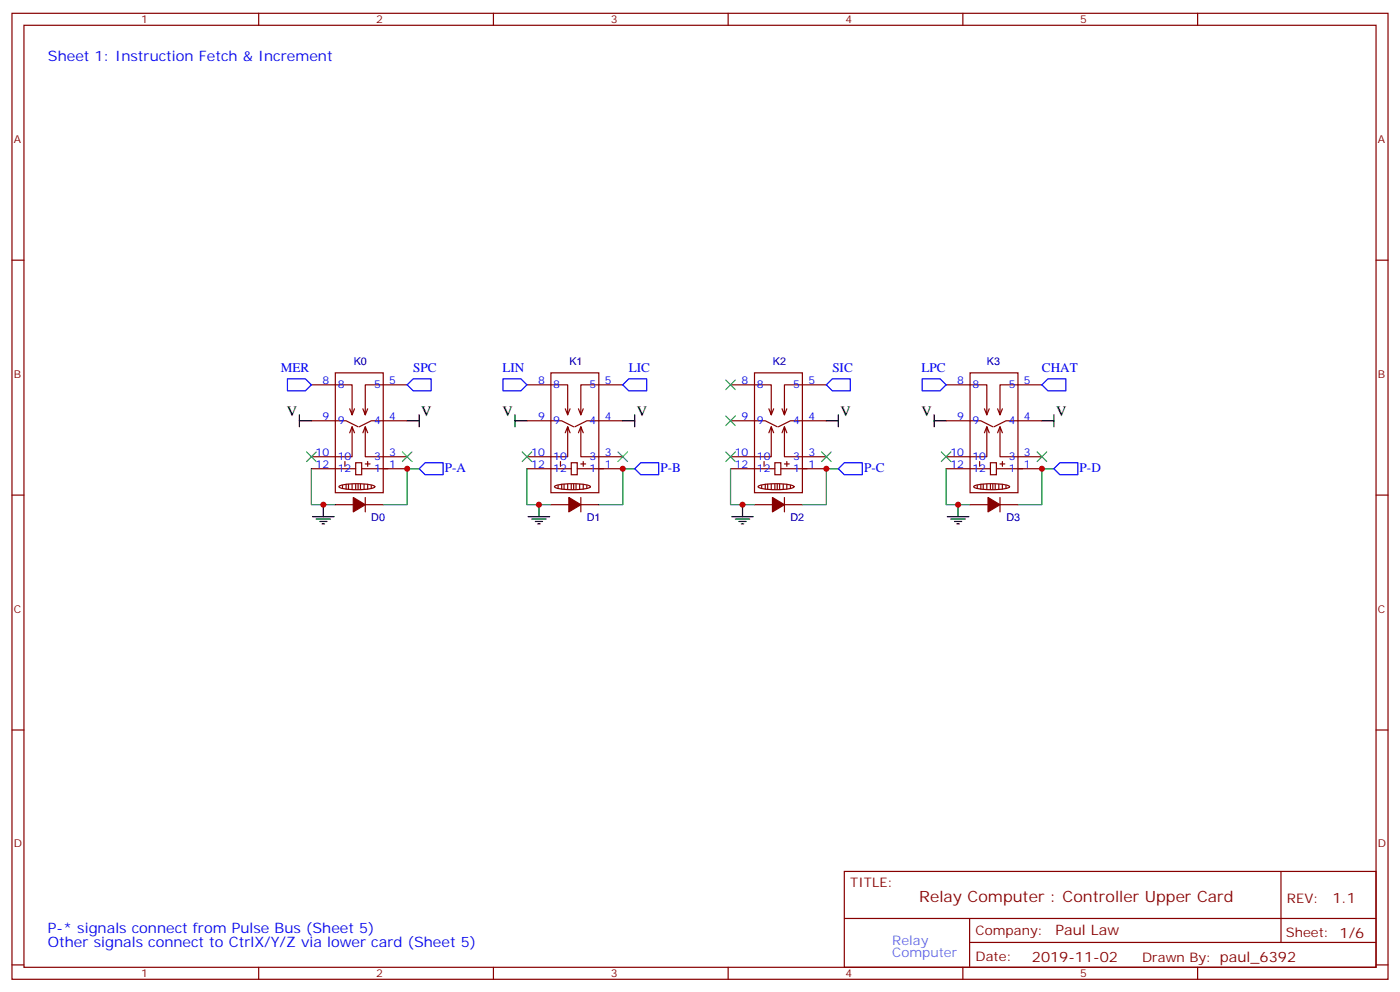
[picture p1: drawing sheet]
<svg xmlns="http://www.w3.org/2000/svg" width="412mm" height="292mm" viewBox="0 0 412 292" stroke-linecap="round" stroke-linejoin="round" font-family="sans-serif">
<g fill="none" stroke="#870000" stroke-width=".35">
<path d="M3.5 3.9h405.4v284.4h-405.4zM7.1 7.4h398.2v277.3h-398.2zM76.2 3.9v3.5M145.3 3.9v3.5M214.5 3.9v3.5M283.6 3.9v3.5M352.8 3.9v3.5M3.5 76.6h3.6M405.3 76.6h3.6M91.7 113.3h12v8.8l-.7-1.8M98.8 109.7h14.1v35.3h-14.1zM119.9 113.3h-12.3v8.8l-.7-1.8"/>
<path d="M155.2 113.3h12v8.8l-.7-1.8M162.3 109.7h14.1v35.3h-14.1zM183.4 113.3h-12.3v8.8l-.7-1.8M215.2 113.3h12v8.8l-.7-1.8M222.2 109.7h14.2v35.3h-14.2zM243.4 113.3h-12.3v8.8l-.7-1.8M278.7 113.3h12v8.8l-.7-1.8M285.8 109.7h14.1v35.3h-14.1zM306.9 113.3h-12.3v8.8l-.7-1.8M91.7 123.9h10.3l3.5 1.7M91.7 138h13.1M101.6 135.9v1.4"/>
<path d="M103.7 125.6l-.7 1.8M104.4 127.4l-.7-1.8v8.8h-12M104.4 120.3l-.7 1.8M104.8 136.2h1.7v3.5h-1.7zM106.5 138h13.4M107.6 136.6h1.4M107.6 125.6l-.7 1.8M108.3 127.4l-.7-1.8v8.8h12.3M108.3 120.3l-.7 1.8M108.3 135.9v1.4M119.9 123.9h-10.5l-3.6 1.7M155.2 123.9h10.3l3.5 1.7"/>
<path d="M155.2 138h13.1M165.1 135.9v1.4M167.2 125.6l-.7 1.8M167.9 127.4l-.7-1.8v8.8h-12M167.9 120.3l-.7 1.8M168.3 136.2h1.7v3.5h-1.7zM170 138h13.4M171.1 136.6h1.4M171.1 125.6l-.7 1.8M171.8 127.4l-.7-1.8v8.8h12.3M171.8 120.3l-.7 1.8M171.8 135.9v1.4"/>
<path d="M183.4 123.9h-10.5l-3.6 1.7M215.2 123.9h10.2l3.6 1.7M215.2 138h13M225.1 135.9v1.4M227.2 125.6l-.7 1.8M227.9 127.4l-.7-1.8v8.8h-12M227.9 120.3l-.7 1.8M228.2 136.2h1.8v3.5h-1.8zM230 138h13.4M231.1 136.6h1.4M231.1 125.6l-.7 1.8M231.8 127.4l-.7-1.8v8.8h12.3"/>
<path d="M231.8 120.3l-.7 1.8M231.8 135.9v1.4M243.4 123.9h-10.6l-3.5 1.7M278.7 123.9h10.2l3.6 1.7M278.7 138h13M288.6 135.9v1.4M290.7 125.6l-.7 1.8M291.4 127.4l-.7-1.8v8.8h-12M291.4 120.3l-.7 1.8M291.7 136.2h1.8v3.5h-1.8zM293.5 138h13.4M294.6 136.6h1.4"/>
<path d="M294.6 125.6l-.7 1.8M295.3 127.4l-.7-1.8v8.8h12.3M295.3 120.3l-.7 1.8M295.3 135.9v1.4M306.9 123.9h-10.6l-3.5 1.7M3.5 145.7h3.6M98.8 148.6h5.3M99.9 143.1a19.4 19.4 0 0 1 10.4 0l.1 .2a8.7 8.7 0 0 1-5.3 .8 8.7 8.7 0 0 1-5.3-.8zM100.9 142.9v.7M102 142.6v1.4M102.7 142.6v1.4M103.7 142.6v1.4"/>
<path d="M104.8 142.6v1.4M105.5 142.6v1.4M106.2 142.6v1.4M107.2 142.6v1.4M107.6 146.4v4.3M107.6 148.6h5.3M108.3 142.6v1.4M109.4 142.9v.7M162.3 148.6h5.3M163.4 143.1a19.4 19.4 0 0 1 10.4 0l.1 .2a8.7 8.7 0 0 1-5.3 .8 8.7 8.7 0 0 1-5.3-.8zM164.4 142.9v.7M165.5 142.6v1.4"/>
<path d="M166.2 142.6v1.4M167.2 142.6v1.4M168.3 142.6v1.4M169 142.6v1.4M169.7 142.6v1.4M170.7 142.6v1.4M171.1 148.6h5.3M171.1 146.4v4.3M171.8 142.6v1.4M172.9 142.9v.7M222.2 148.6h5.3M223.4 143.1a19.4 19.4 0 0 1 10.4 0l.1 .2a8.7 8.7 0 0 1-5.3 .8 8.7 8.7 0 0 1-5.3-.8z"/>
<path d="M224.4 142.9v.7M225.4 142.6v1.4M226.1 142.6v1.4M227.2 142.6v1.4M228.2 142.6v1.4M229 142.6v1.4M229.7 142.6v1.4M230.7 142.6v1.4M231.1 148.6h5.3M231.1 146.4v4.3M231.8 142.6v1.4M232.8 142.9v.7"/>
<path d="M285.8 148.6h5.2M286.9 143.1a19.4 19.4 0 0 1 10.4 0l.1 .2a8.7 8.7 0 0 1-5.3 .8 8.7 8.7 0 0 1-5.3-.8zM287.9 142.9v.7M288.9 142.6v1.4M289.6 142.6v1.4M290.7 142.6v1.4M291.7 142.6v1.4M292.5 142.6v1.4M293.2 142.6v1.4M294.2 142.6v1.4M294.6 148.6h5.3M294.6 146.4v4.3"/>
<path d="M295.3 142.6v1.4M296.3 142.9v.7M405.3 145.7h3.6M3.5 214.9h3.6M405.3 214.9h3.6M248.7 256.5h156.6v28.2h-156.6zM377.3 256.5v20.9M248.7 270.4h156.5M285.6 277.4h119.6M285.6 270.4v14.1M3.5 284h3.6M76.2 284.7v3.6"/>
<path d="M145.3 284.7v3.6M214.5 284.7v3.6M283.6 284.7v3.6M352.8 284.7v3.6M405.3 284h3.6"/>
</g>
<g fill="#870000" stroke="#870000" stroke-width=".35">
<path d="M104.1 146.4l3.5 2.2-3.5 2.1z"/>
<path d="M167.6 146.4l3.5 2.2-3.5 2.1z"/>
<path d="M227.5 146.4l3.6 2.2-3.6 2.1z"/>
<path d="M291 146.4l3.6 2.2-3.6 2.1z"/>
</g>
<g fill="none" stroke="#000" stroke-width=".35">
<path d="M88.2 123.9h3.5M88.2 122.1v3.5M119.9 123.9h3.6M123.5 122.1v3.5M151.7 123.9h3.5M151.7 122.1v3.5M183.4 123.9h3.6M187 122.1v3.5M243.4 123.9h3.5M246.9 122.1v3.5M275.2 123.9h3.5M275.2 122.1v3.5"/>
<path d="M306.9 123.9h3.5M310.4 122.1v3.5M92.1 152.1h6.3M93.1 152.8h4.3M94.2 153.5h2.1M94.9 154.2h.7M95.2 148.6v3.5M155.6 152.1h6.3M156.6 152.8h4.3M157.7 153.5h2.1M158.4 154.2h.7M158.7 148.6v3.5"/>
<path d="M215.5 152.1h6.4M216.6 152.8h4.2M217.7 153.5h2.1M218.4 154.2h.7M218.7 148.6v3.5M279 152.1h6.4M280.1 152.8h4.2M281.2 153.5h2.1M281.9 154.2h.7M282.2 148.6v3.5"/>
</g>
<path d="M84.7 111.5h5.3l1.7 1.8-1.7 1.7h-5.3zM119.9 113.3l1.8-1.8h5.3v3.5h-5.3zM148.2 111.5h5.3l1.7 1.8-1.7 1.7h-5.3zM183.4 113.3l1.8-1.8h5.3v3.5h-5.3zM243.4 113.3l1.8-1.8h5.3v3.5h-5.3zM271.6 111.5h5.3l1.8 1.8-1.8 1.7h-5.3zM306.9 113.3l1.8-1.8h5.3v3.5h-5.3zM125.2 136.2h5.3v3.5h-5.3l-1.7-1.7zM188.7 136.2h5.3v3.5h-5.3l-1.7-1.7zM246.9 138l1.8-1.8h5.3v3.5h-5.3zM310.4 138l1.8-1.8h5.3v3.5h-5.3z" fill="none" stroke="#00f" stroke-width=".35"/>
<path d="M91.7 138v10.6h7.1M123.5 138h-3.6v10.6h-7M155.2 138v10.6h7.1M187 138h-3.6v10.6h-7M215.2 138v10.6h7M246.9 138h-3.5v10.6h-7M278.7 138v10.6h7.1M310.4 138h-3.5v10.6h-7" fill="none" stroke="#008700" stroke-width=".35"/>
<g fill="none" stroke="#3c3" stroke-width=".35">
<path d="M213.8 111.9l2.8 2.8M216.6 111.9l-2.8 2.8M90.3 133l2.8 2.9M93.1 133l-2.8 2.9M118.5 133l2.9 2.9M121.4 133l-2.9 2.9M153.8 133l2.8 2.9M156.6 133l-2.8 2.9M182 133l2.9 2.9M184.9 133l-2.9 2.9M213.8 133l2.8 2.9M213.8 122.4l2.8 2.9"/>
<path d="M216.6 133l-2.8 2.9M216.6 122.4l-2.8 2.9M242 133l2.8 2.9M244.8 133l-2.8 2.9M277.3 133l2.8 2.9M280.1 133l-2.8 2.9M305.5 133l2.8 2.9M308.3 133l-2.8 2.9"/>
</g>
<g fill="#c00">
<circle cx="119.9" cy="138" r=".88"/>
<circle cx="183.4" cy="138" r=".88"/>
<circle cx="218.7" cy="148.6" r=".88"/>
<circle cx="282.2" cy="148.6" r=".88"/>
<circle cx="158.8" cy="148.6" r=".88"/>
<circle cx="243.4" cy="138" r=".88"/>
<circle cx="306.9" cy="138" r=".88"/>
<circle cx="95.3" cy="148.6" r=".88"/>
</g>
<text font-size="4.6" fill="#800" x="270.8" y="265.5">Relay Computer : Controller Upper Card</text>
<g font-size="4.2" fill="#00f">
<text x="14.1" y="18">Sheet 1: Instruction Fetch &amp; Increment</text>
<text x="14.1" y="274.6">P-* signals connect from Pulse Bus (Sheet 5)</text>
<text x="14.1" y="278.8">Other signals connect to CtrlX/Y/Z via lower card (Sheet 5)</text>
</g>
<g font-size="4.2">
<text x="84.5" y="122.5">V</text>
<text x="124.1" y="122.5">V</text>
<text x="148" y="122.5">V</text>
<text x="187.6" y="122.5">V</text>
<text x="247.6" y="122.5">V</text>
<text x="271.5" y="122.5">V</text>
<text x="311.1" y="122.5">V</text>
</g>
<g font-size="4.2" fill="#800">
<text x="392.5" y="265.8">1.1</text>
<text x="310.9" y="275.3">Paul Law</text>
<text x="304" y="283.1">2019-11-02</text>
</g>
<g font-size="3.9" fill="#00f">
<text x="82.7" y="109.6">MER</text>
<text x="121.7" y="109.6">SPC</text>
<text x="148" y="109.6">LIN</text>
<text x="185.2" y="109.6">LIC</text>
<text x="245.2" y="109.6">SIC</text>
<text x="271.5" y="109.6">LPC</text>
<text x="306.9" y="109.6">CHAT</text>
<text x="131.1" y="139">P-A</text>
<text x="194.6" y="139">P-B</text>
<text x="254.5" y="139">P-C</text>
<text x="318" y="139">P-D</text>
</g>
<g font-size="3.9" fill="#800">
<text x="250.5" y="261.1">TITLE:</text>
<text x="379.1" y="265.8">REV:</text>
<text x="287.4" y="275.3">Company:</text>
<text x="378.7" y="275.9">Sheet: 1/6</text>
<text x="287.4" y="283">Date:</text>
<text x="336.4" y="283.1">Drawn By: paul_6392</text>
</g>
<g font-size="3.9" fill="#39c">
<text x="262.8" y="278">Relay</text>
<text x="262.8" y="281.6">Computer</text>
</g>
<g font-size="3.2" fill="#800">
<text x="41.6" y="6.9">1</text>
<text x="110.8" y="6.9">2</text>
<text x="179.9" y="6.9">3</text>
<text x="249.1" y="6.9">4</text>
<text x="318.2" y="6.9">5</text>
<text x="4.1" y="42">A</text>
<text x="405.9" y="42">A</text>
<text x="4.1" y="111.2">B</text>
<text x="405.9" y="111.2">B</text>
<text x="4.1" y="180.3">C</text>
<text x="405.9" y="180.3">C</text>
<text x="4.1" y="249.4">D</text>
<text x="405.9" y="249.4">D</text>
<text x="41.6" y="287.7">1</text>
<text x="110.8" y="287.7">2</text>
<text x="179.9" y="287.7">3</text>
<text x="249.1" y="287.7">4</text>
<text x="318.2" y="287.7">5</text>
</g>
<g font-size="3.2" fill="#000080">
<text x="104.2" y="107.5">K0</text>
<text x="167.7" y="107.5">K1</text>
<text x="227.7" y="107.4">K2</text>
<text x="290.7" y="107.4">K3</text>
<text x="109.4" y="153.3">D0</text>
<text x="172.9" y="153.3">D1</text>
<text x="232.8" y="153.3">D2</text>
<text x="296.5" y="153.3">D3</text>
</g>
<g font-size="3.2" fill="#00f">
<text x="95" y="112.9">8</text>
<text x="114.7" y="112.9">5</text>
<text x="158.5" y="112.9">8</text>
<text x="178.2" y="112.9">5</text>
<text x="218.5" y="112.9">8</text>
<text x="238.1" y="112.9">5</text>
<text x="282" y="112.9">8</text>
<text x="301.6" y="112.9">5</text>
<text x="99.5" y="114.3">8</text>
<text x="110.2" y="114.3">5</text>
<text x="163" y="114.3">8</text>
<text x="173.7" y="114.3">5</text>
<text x="223" y="114.3">8</text>
<text x="233.6" y="114.3">5</text>
<text x="286.5" y="114.3">8</text>
<text x="297.1" y="114.3">5</text>
<text x="95" y="123.5">9</text>
<text x="99.5" y="124.9">9</text>
<text x="110.2" y="124.9">4</text>
<text x="114.7" y="123.5">4</text>
<text x="158.5" y="123.5">9</text>
<text x="163" y="124.9">9</text>
<text x="173.7" y="124.9">4</text>
<text x="178.2" y="123.5">4</text>
<text x="218.5" y="123.5">9</text>
<text x="223" y="124.9">9</text>
<text x="233.6" y="124.9">4</text>
<text x="238.1" y="123.5">4</text>
<text x="282" y="123.5">9</text>
<text x="286.5" y="124.9">9</text>
<text x="297.1" y="124.9">4</text>
<text x="301.6" y="123.5">4</text>
<text x="93" y="137.6">12</text>
<text x="93" y="134.1">10</text>
<text x="99.5" y="135.5">10</text>
<text x="110.2" y="135.5">3</text>
<text x="114.7" y="134.1">3</text>
<text x="114.7" y="137.6">1</text>
<text x="156.5" y="137.6">12</text>
<text x="156.5" y="134.1">10</text>
<text x="163" y="135.5">10</text>
<text x="173.7" y="135.5">3</text>
<text x="178.2" y="134.1">3</text>
<text x="178.2" y="137.6">1</text>
<text x="216.5" y="137.6">12</text>
<text x="216.5" y="134.1">10</text>
<text x="223" y="135.5">10</text>
<text x="233.6" y="135.5">3</text>
<text x="238.1" y="134.1">3</text>
<text x="238.1" y="137.6">1</text>
<text x="280" y="137.6">12</text>
<text x="280" y="134.1">10</text>
<text x="286.5" y="135.5">10</text>
<text x="297.1" y="135.5">3</text>
<text x="301.6" y="134.1">3</text>
<text x="301.6" y="137.6">1</text>
<text x="99.5" y="139">12</text>
<text x="110.2" y="139">1</text>
<text x="163" y="139">12</text>
<text x="173.7" y="139">1</text>
<text x="223" y="139">12</text>
<text x="233.6" y="139">1</text>
<text x="286.5" y="139">12</text>
<text x="297.1" y="139">1</text>
</g>
</svg>
